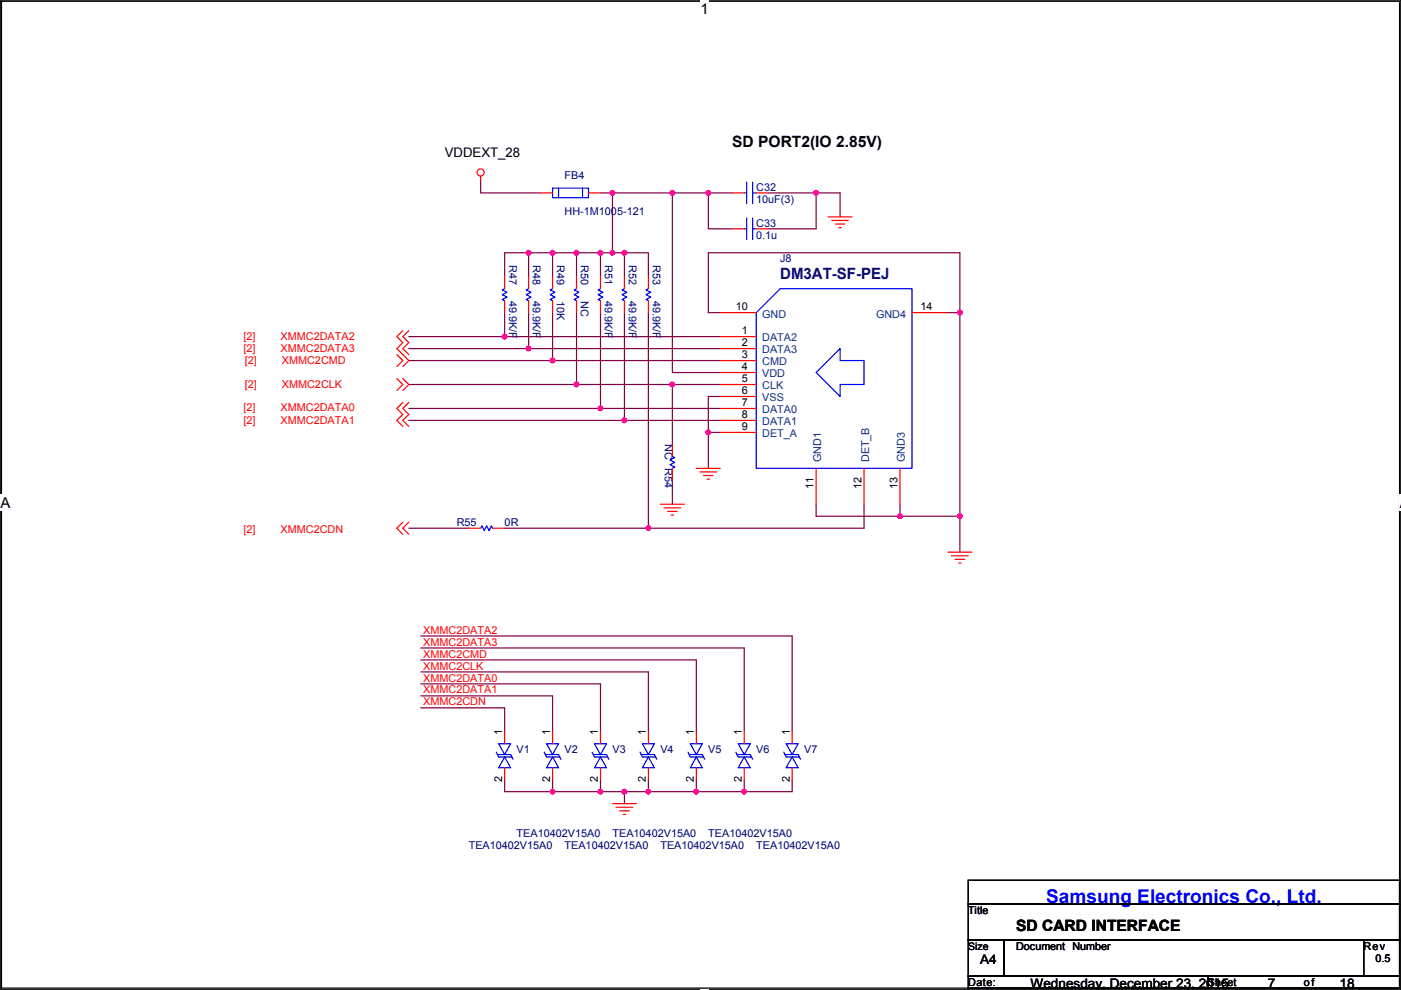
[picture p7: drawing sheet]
<svg xmlns="http://www.w3.org/2000/svg" width="297mm" height="210mm" viewBox="0 0 297 210" stroke-linecap="round" stroke-linejoin="round" font-family="sans-serif">
<path d="M.1 0h296.9v209.8h-296.9zM.3 .3h296.4v209.3h-296.4z" fill="none" stroke="#000" stroke-width=".25"/>
<g fill="#fff">
<path d="M148.5 .1h1.8v3.6h-1.8z"/>
<path d="M148.5 209.7h1.8v.2h-1.8z"/>
<path d="M.1 104.9h2.1v3.5h-2.1z"/>
<path d="M296.8 104.9h.2v3.5h-.2z"/>
</g>
<g fill="none" stroke="#800040" stroke-width=".25">
<path d="M101.9 38.4v2.5h12.7M112.1 53.6h-5.1v5.1M112.1 53.6h5.1M112.1 53.6v5.1M117.2 53.6h5M117.2 53.6v5.1M122.2 53.6h5.1M122.2 53.6v5.1M127.3 53.6v5.1M127.3 53.6h2.6M127.3 40.9h2.6M129.9 53.6h2.5"/>
<path d="M129.9 40.9v12.7M129.9 40.9h12.7M132.4 53.6v5.1M132.4 53.6h5.1v5.1M142.6 40.9h7.6M142.6 40.9v38.1h10.1M150.2 40.9v7.6h5.1M150.2 40.9h5.1M162.9 40.9h10.1M173 40.9h5.1v5.1M173 40.9v7.6h-10.1M86.7 76.5h30.5"/>
<path d="M86.7 73.9h25.4M86.7 71.4h20.3M107 71.4h45.7M107 66.3v5.1M112.1 66.3v7.6M112.1 73.9h40.6M117.2 66.3v10.2M117.2 76.5h35.5M122.2 66.3v15.3M127.3 66.3v20.3M132.4 66.3v22.9M137.5 66.3v45.7"/>
<path d="M152.7 66.3h-2.5v-12.7h53.3v12.7M201 66.3h2.5M203.5 66.3v43.2M86.7 89.2h45.7M86.7 86.6h40.6M86.7 81.6h35.5M122.2 81.6h20.4v12.7M127.3 86.6h25.4M132.4 89.2h20.3M142.6 81.6h10.1M150.2 91.7v7.6M152.7 84.1h-2.5v7.6h2.5"/>
<path d="M86.7 112h12.7M107 112h30.5M142.6 101.9v5.1M173 107v2.5h17.8M183.2 107v5h-45.7M190.8 107v2.5M190.8 109.5h12.7M203.5 109.5v7.6M89.2 140h58.4v15.2M89.2 137.4h68.6v17.8M89.2 134.9h78.8v20.3M89.2 150.1h17.8v5.1"/>
<path d="M89.2 145.1h38.1v10.1M89.2 142.5h48.3v12.7M89.2 147.6h28v7.6M107 165.4v2.5h10.2M117.2 167.9h10.1M117.2 165.4v2.5M127.3 165.4v2.5h5.1M132.4 167.9h5.1M132.4 167.9v2.6M137.5 167.9h10.1M137.5 165.4v2.5M147.6 167.9h10.2"/>
<path d="M147.6 165.4v2.5M157.8 165.4v2.5h10.2v-2.5"/>
</g>
<g fill="#f0f" stroke="#f0f" stroke-width=".25">
<circle cx="173" cy="40.9" r=".5"/>
<circle cx="150.2" cy="40.9" r=".5"/>
<circle cx="142.5" cy="40.9" r=".5"/>
<circle cx="150.2" cy="91.7" r=".5"/>
<circle cx="122.2" cy="81.5" r=".5"/>
<circle cx="203.5" cy="109.5" r=".5"/>
<circle cx="203.5" cy="66.3" r=".5"/>
<circle cx="142.5" cy="81.5" r=".5"/>
<circle cx="127.3" cy="86.6" r=".5"/>
<circle cx="132.4" cy="89.2" r=".5"/>
<circle cx="112.1" cy="53.6" r=".5"/>
<circle cx="127.3" cy="53.6" r=".5"/>
<circle cx="122.2" cy="53.6" r=".5"/>
<circle cx="117.1" cy="53.6" r=".5"/>
<circle cx="129.8" cy="53.6" r=".5"/>
<circle cx="129.8" cy="40.9" r=".5"/>
<circle cx="137.5" cy="112" r=".5"/>
<circle cx="132.4" cy="53.6" r=".5"/>
<circle cx="107" cy="71.4" r=".5"/>
<circle cx="112.1" cy="73.9" r=".5"/>
<circle cx="117.1" cy="76.5" r=".5"/>
<circle cx="190.8" cy="109.5" r=".5"/>
<circle cx="117.1" cy="167.9" r=".5"/>
<circle cx="137.5" cy="167.9" r=".5"/>
<circle cx="132.4" cy="167.9" r=".5"/>
<circle cx="157.8" cy="167.9" r=".5"/>
<circle cx="147.6" cy="167.9" r=".5"/>
<circle cx="127.3" cy="167.9" r=".5"/>
</g>
<g fill="none" stroke="#f00" stroke-width=".25">
<path d="M101.9 37.4v1M107 58.7v2.5M112.1 58.7v2.5M114.6 40.9h2.6M117.2 58.7v2.5M122.2 58.7v2.5M124.8 40.9h2.5M127.3 58.7v2.5M132.4 58.7v2.5M137.5 58.7v2.5M155.3 48.5h2.5M155.3 40.9h2.5"/>
<path d="M160.3 48.5h2.6M160.3 40.9h2.6M175.6 46h5.1M176.3 46.8h3.6M177.1 47.5h2M177.9 48.3h.5M84.1 75.2l1.3 1.3-1.3 1.2M85.4 70.1l-1.3 1.3 1.3 1.3-1.3 1.2 2.6 2.6-1.3 1.2M86.7 70.1l-1.3 1.3 1.3 1.3-1.3 1.2 1.3 1.3M107 63.8v2.5M112.1 63.8v2.5M117.2 63.8v2.5"/>
<path d="M122.2 63.8v2.5M127.3 63.8v2.5M132.4 63.8v2.5M137.5 63.8v2.5M152.7 71.4h7.6M152.7 73.9h7.6M152.7 76.5h7.6M152.7 79h7.6M152.7 66.3h7.6M193.4 66.3h7.6M84.1 80.3l1.3 1.3-1.3 1.2M85.4 80.3l1.3 1.3-1.3 1.2"/>
<path d="M85.4 85.4l-1.3 1.2 1.3 1.3-1.3 1.3 1.3 1.2M86.7 85.4l-1.3 1.2 1.3 1.3-1.3 1.3 1.3 1.2M142.6 94.3v2.5M142.6 99.3v2.6M147.6 99.3h5.1M152.7 81.6h7.6M152.7 84.1h7.6M152.7 86.6h7.6M152.7 89.2h7.6M152.7 91.7h7.6M173 99.3v7.7M183.2 99.3v7.7"/>
<path d="M190.8 99.3v7.7M85.4 110.8l-1.3 1.2 1.3 1.3M86.7 110.8l-1.3 1.2 1.3 1.3M99.4 112h2.5M104.5 112h2.5M140 107h5.1M140.8 107.7h3.5M141.5 108.5h2.1M142.3 109.2h.5M148.4 100.1h3.6M149.2 100.9h2M149.9 101.6h.5"/>
<path d="M201 117.1h5.1M201.7 117.9h3.6M202.5 118.6h2M203.3 119.4h.5M107 155.2v2.6M117.2 155.2v2.6M127.3 155.2v2.6M137.5 155.2v2.6M147.6 155.2v2.6M157.8 155.2v2.6M168 155.2v2.6M107 162.8v2.6"/>
<path d="M117.2 162.8v2.6M127.3 162.8v2.6M129.9 170.5h5M130.6 171.2h3.6M131.4 172h2M132.1 172.7h.5M137.5 162.8v2.6M147.6 162.8v2.6M157.8 162.8v2.6M168 162.8v2.6"/>
<circle cx="101.9" cy="36.6" r=".76"/>
</g>
<path d="M205.3 186.7h91.4v5.1h-91.4zM205.3 191.8h91.4v7.6h-91.4zM205.3 199.4h7.6v7.6h-7.6zM212.9 199.4h76.2v7.6h-76.2zM289.1 199.4h7.6v7.6h-7.6zM205.3 207h50.8v2.6h-50.8zM256.1 207h40.6v2.6h-40.6z" fill="none" stroke="#000" stroke-width=".25"/>
<g fill="none" stroke="#00f" stroke-width=".25">
<path d="M117.2 39.9h7.6v2h-7.6zM118.4 39.9v2M123.5 39.9v2M158.3 38.6v4.6M159.6 38.6v4.6M157.8 48.5h.5M157.8 40.9h.5M158.3 46.2v4.6M159.6 46.2v4.6M159.6 48.5h.7M159.6 40.9h.7M107 61.2l-.5 .3 1 .5-1 .5 1 .5-1 .5 .5 .3"/>
<path d="M112.1 61.2l-.5 .3 1 .5-1 .5 1 .5-1 .5 .5 .3M117.2 61.2l-.6 .3 1.1 .5-1.1 .5 1.1 .5-1.1 .5 .6 .3M122.2 61.2l-.5 .3 1 .5-1 .5 1 .5-1 .5 .5 .3M127.3 61.2l-.5 .3 1 .5-1 .5 1 .5-1 .5 .5 .3M132.4 61.2l-.5 .3 1 .5-1 .5 1 .5-1 .5 .5 .3M137.5 61.2l-.5 .3 1 .5-1 .5 1 .5-1 .5 .5 .3M165.4 61.2h28v38.1h-33.1v-33zM173 79l5.1-5.1v2.6h5.1v5.1h-5.1v2.5zM142.6 96.8l.5 .2-1.1 .6 1.1 .5-1.1 .5 1.1 .5-.5 .2M101.9 112l.3-.5 .5 1 .5-1 .5 1 .5-1 .3 .5M105.2 159.5l.5 1h2.8M105.7 157.8h2.6l-1.3 2.2z"/>
<path d="M115.4 159.5l.5 1h2.8M115.9 157.8h2.5l-1.2 2.2zM125.5 159.5l.5 1h2.8M126 157.8h2.6l-1.3 2.2zM135.7 159.5l.5 1h2.8M136.2 157.8h2.5l-1.2 2.2zM145.9 159.5l.5 1h2.8M146.4 157.8h2.5l-1.3 2.2zM156 159.5l.5 1h2.8M156.5 157.8h2.6l-1.3 2.2zM166.2 159.5l.5 1h2.8M166.7 157.8h2.5l-1.2 2.2z"/>
<path d="M105.5 160h2.8l.5 1.1M107 160.5l1.3 2.3h-2.6zM115.6 160h2.8l.5 1.1M117.2 160.5l1.2 2.3h-2.5zM125.8 160h2.8l.5 1.1M127.3 160.5l1.3 2.3h-2.6zM136 160h2.7l.6 1.1M137.5 160.5l1.2 2.3h-2.5zM146.1 160h2.8l.5 1.1M147.6 160.5l1.3 2.3h-2.5zM156.3 160h2.8l.5 1.1M157.8 160.5l1.3 2.3h-2.6z"/>
<path d="M166.4 160h2.8l.5 1.1M168 160.5l1.2 2.3h-2.5z"/>
</g>
<text font-size="4" fill="#00f" x="221.8" y="191.5">Samsung Electronics Co., Ltd.</text>
<g font-size="3.3">
<text x="155.3" y="31.3">SD PORT2(IO 2.85V)</text>
<text x="215.5" y="197.4">SD CARD INTERFACE</text>
</g>
<text font-size="3.3" fill="#000080" x="165.4" y="59.2">DM3AT-SF-PEJ</text>
<g font-size="3.2">
<text x="148.5" y="3">1</text>
<text x=".1" y="107.7">A</text>
<text x="296.8" y="107.7">A</text>
</g>
<g font-size="2.8">
<text x="94.3" y="33.3">VDDEXT_28</text>
<text x="207.8" y="204.4">A4</text>
<text x="218.5" y="209.5">Wednesday, December 23, 2015</text>
<text x="268.8" y="209.5">7</text>
<text x="284" y="209.5">18</text>
</g>
<g font-size="2.3" fill="#000080">
<text x="119.7" y="37.9">FB4</text>
<text x="160.3" y="40.4">C32</text>
<text x="119.7" y="45.5">HH-1M1005-121</text>
<text x="160.3" y="43">10uF(3)</text>
<text x="160.3" y="48">C33</text>
<text x="160.3" y="50.6">0.1u</text>
<text x="107.9" y="56.2" transform="rotate(90 107.9 56.2)">R47</text>
<text x="113" y="56.2" transform="rotate(90 113 56.2)">R48</text>
<text x="118.1" y="56.2" transform="rotate(90 118.1 56.2)">R49</text>
<text x="123.2" y="56.2" transform="rotate(90 123.2 56.2)">R50</text>
<text x="128.2" y="56.2" transform="rotate(90 128.2 56.2)">R51</text>
<text x="133.3" y="56.2" transform="rotate(90 133.3 56.2)">R52</text>
<text x="138.4" y="56.2" transform="rotate(90 138.4 56.2)">R53</text>
<text x="165.4" y="55.7">J8</text>
<text x="107.9" y="63.8" transform="rotate(90 107.9 63.8)">49.9K/F</text>
<text x="113" y="63.8" transform="rotate(90 113 63.8)">49.9K/F</text>
<text x="118.1" y="63.8" transform="rotate(90 118.1 63.8)">10K</text>
<text x="123.2" y="63.8" transform="rotate(90 123.2 63.8)">NC</text>
<text x="128.2" y="63.8" transform="rotate(90 128.2 63.8)">49.9K/F</text>
<text x="133.3" y="63.8" transform="rotate(90 133.3 63.8)">49.9K/F</text>
<text x="138.4" y="63.8" transform="rotate(90 138.4 63.8)">49.9K/F</text>
<text x="140.9" y="94.3" transform="rotate(90 140.9 94.3)">NC</text>
<text x="140.9" y="99.3" transform="rotate(90 140.9 99.3)">R54</text>
<text x="96.8" y="111.5">R55</text>
<text x="107" y="111.5">0R</text>
<text x="109.5" y="159.8">V1</text>
<text x="119.7" y="159.8">V2</text>
<text x="129.9" y="159.8">V3</text>
<text x="140" y="159.8">V4</text>
<text x="150.2" y="159.8">V5</text>
<text x="160.3" y="159.8">V6</text>
<text x="170.5" y="159.8">V7</text>
<text x="109.5" y="177.6">TEA10402V15A0</text>
<text x="129.9" y="177.6">TEA10402V15A0</text>
<text x="150.2" y="177.6">TEA10402V15A0</text>
<text x="99.4" y="180.1">TEA10402V15A0</text>
<text x="119.7" y="180.1">TEA10402V15A0</text>
<text x="140" y="180.1">TEA10402V15A0</text>
<text x="160.3" y="180.1">TEA10402V15A0</text>
</g>
<g font-size="2.3">
<text x="156" y="65.8">10</text>
<text x="195.1" y="65.8">14</text>
<text x="157.3" y="70.9">1</text>
<text x="157.3" y="73.4">2</text>
<text x="157.3" y="75.9">3</text>
<text x="157.3" y="78.5">4</text>
<text x="157.3" y="81">5</text>
<text x="157.3" y="83.6">6</text>
<text x="157.3" y="86.1">7</text>
<text x="157.3" y="88.6">8</text>
<text x="157.3" y="91.2">9</text>
<text x="172.5" y="103.7" transform="rotate(-90 172.5 103.7)">11</text>
<text x="182.7" y="103.7" transform="rotate(-90 182.7 103.7)">12</text>
<text x="190.3" y="103.7" transform="rotate(-90 190.3 103.7)">13</text>
<text x="106.5" y="156" transform="rotate(-90 106.5 156)">1</text>
<text x="116.6" y="156" transform="rotate(-90 116.6 156)">1</text>
<text x="126.8" y="156" transform="rotate(-90 126.8 156)">1</text>
<text x="136.9" y="156" transform="rotate(-90 136.9 156)">1</text>
<text x="147.1" y="156" transform="rotate(-90 147.1 156)">1</text>
<text x="157.3" y="156" transform="rotate(-90 157.3 156)">1</text>
<text x="167.4" y="156" transform="rotate(-90 167.4 156)">1</text>
<text x="106.5" y="165.9" transform="rotate(-90 106.5 165.9)">2</text>
<text x="116.6" y="165.9" transform="rotate(-90 116.6 165.9)">2</text>
<text x="126.8" y="165.9" transform="rotate(-90 126.8 165.9)">2</text>
<text x="136.9" y="165.9" transform="rotate(-90 136.9 165.9)">2</text>
<text x="147.1" y="165.9" transform="rotate(-90 147.1 165.9)">2</text>
<text x="157.3" y="165.9" transform="rotate(-90 157.3 165.9)">2</text>
<text x="167.4" y="165.9" transform="rotate(-90 167.4 165.9)">2</text>
<text x="205.3" y="193.8">Title</text>
<text x="215.5" y="201.5">Document Number</text>
<text x="289.1" y="201.5">Rev</text>
<text x="205.3" y="209.1">Date:</text>
<text x="256.1" y="209.1">Sheet</text>
<text x="276.4" y="209.1">of</text>
<text x="291.7" y="204">0.5</text>
</g>
<g font-size="2.3" fill="#004080">
<text x="161.6" y="67.4">GND</text>
<text x="185.7" y="67.4">GND4</text>
<text x="161.6" y="72.4">DATA2</text>
<text x="161.6" y="75">DATA3</text>
<text x="161.6" y="77.5">CMD</text>
<text x="161.6" y="80.1">VDD</text>
<text x="161.6" y="82.6">CLK</text>
<text x="161.6" y="85.1">VSS</text>
<text x="161.6" y="87.7">DATA0</text>
<text x="161.6" y="90.2">DATA1</text>
<text x="161.6" y="92.8">DET_A</text>
<text x="174.1" y="98.1" transform="rotate(-90 174.1 98.1)">GND1</text>
<text x="184.3" y="98.1" transform="rotate(-90 184.3 98.1)">DET_B</text>
<text x="191.9" y="98.1" transform="rotate(-90 191.9 98.1)">GND3</text>
</g>
<g font-size="2.3" fill="#f00">
<text x="51.6" y="72.2">[2]</text>
<text x="51.6" y="74.7">[2]</text>
<text x="51.9" y="77.3">[2]</text>
<text x="59.5" y="72.2">XMMC2DATA2</text>
<text x="59.5" y="74.7">XMMC2DATA3</text>
<text x="59.8" y="77.3">XMMC2CMD</text>
<text x="51.9" y="82.3">[2]</text>
<text x="59.8" y="82.3">XMMC2CLK</text>
<text x="51.6" y="87.2">[2]</text>
<text x="51.6" y="90">[2]</text>
<text x="59.5" y="87.2">XMMC2DATA0</text>
<text x="59.5" y="90">XMMC2DATA1</text>
<text x="51.6" y="113.1">[2]</text>
<text x="59.5" y="113.1">XMMC2CDN</text>
<text x="89.7" y="136.9">XMMC2DATA3</text>
<text x="89.7" y="134.4">XMMC2DATA2</text>
<text x="89.7" y="139.5">XMMC2CMD</text>
<text x="89.7" y="142">XMMC2CLK</text>
<text x="89.7" y="149.6">XMMC2CDN</text>
<text x="89.7" y="147.1">XMMC2DATA1</text>
<text x="89.7" y="144.5">XMMC2DATA0</text>
</g>
<text font-size="2.2" x="205.3" y="201.4">Size</text>
</svg>
